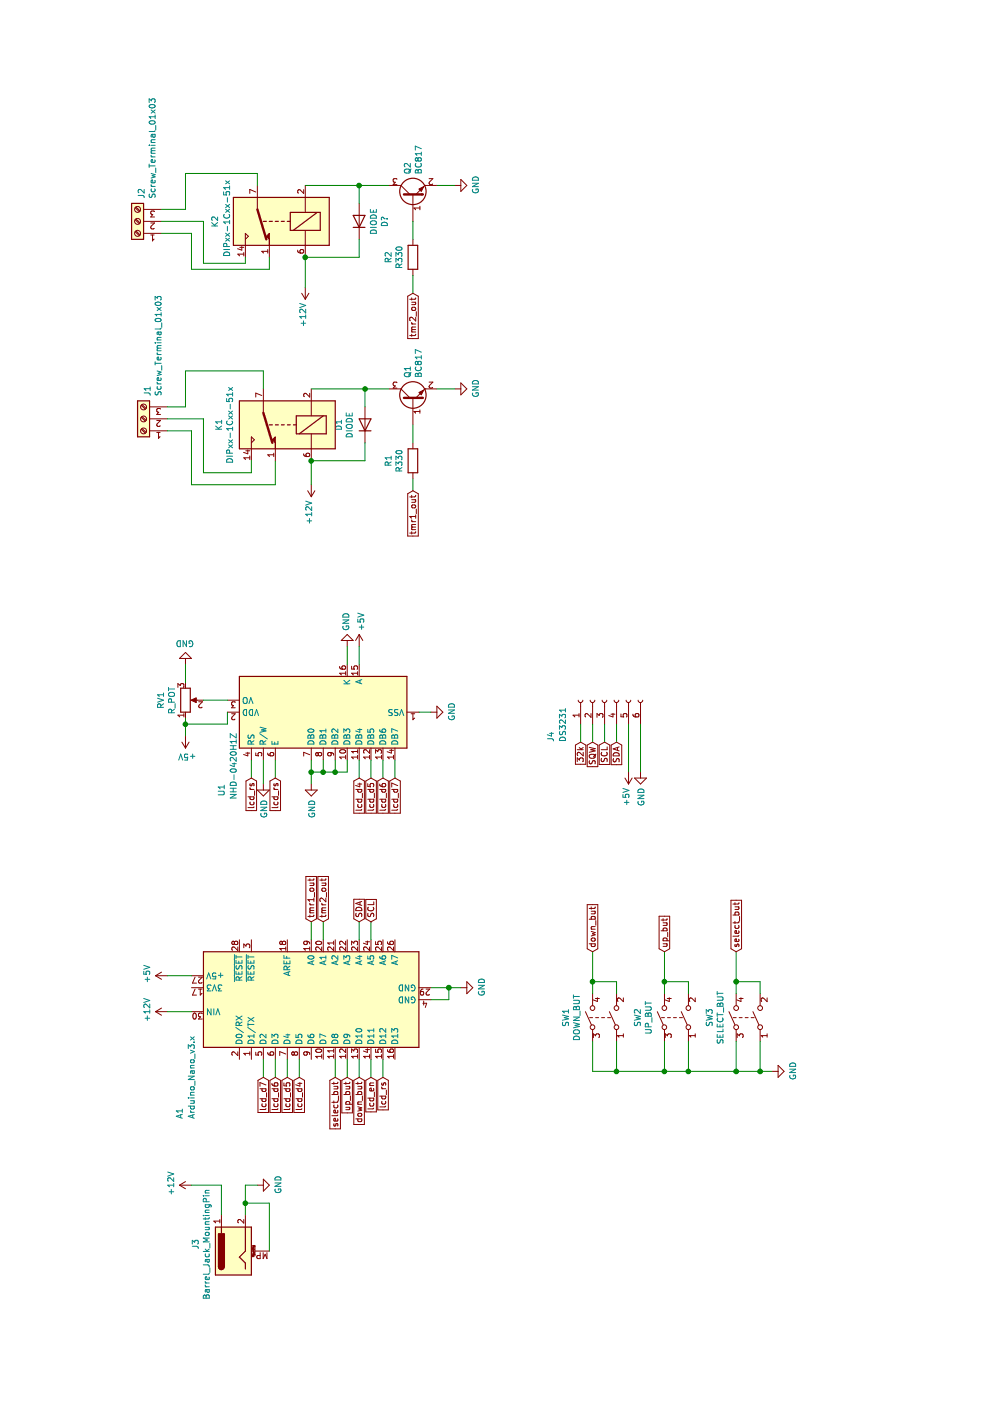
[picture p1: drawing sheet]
EESchema Schematic File Version 4
EELAYER 30 0
EELAYER END
$Descr A4 11693 8268
encoding utf-8
Sheet 1 1
Title ""
Date ""
Rev ""
Comp ""
Comment1 ""
Comment2 ""
Comment3 ""
Comment4 ""
$EndDescr
$Comp
L MCU_Module:Arduino_Nano_v3.x A1
U 1 1
P 3350 2600
F 0 "A1" H 2400 3700 50  0000 C CNN
F 1 "Arduino_Nano_v3.x" H 2700 3600 50  0000 C CNN
F 2 "Module:Arduino_Nano" H 3350 2600 50  0001 C CIN
F 3 "http://www.mouser.com/pdfdocs/Gravitech_Arduino_Nano3_0.pdf" H 3350 2600 50  0001 C CNN
	1    3350 2600
	1    0    0    -1  
$EndComp
$Comp
L Connector:Barrel_Jack_MountingPin J3
U 1 1
P 1250 1950
F 0 "J3" H 1307 2267 50  0000 C CNN
F 1 "Barrel_Jack_MountingPin" H 1307 2176 50  0000 C CNN
F 2 "" H 1300 1910 50  0001 C CNN
F 3 "~" H 1300 1910 50  0001 C CNN
	1    1250 1950
	1    0    0    -1  
$EndComp
$Comp
L Device:R_POT RV1
U 1 1
P 5850 1550
F 0 "RV1" V 5643 1550 50  0000 C CNN
F 1 "R_POT" V 5734 1550 50  0000 C CNN
F 2 "" H 5850 1550 50  0001 C CNN
F 3 "~" H 5850 1550 50  0001 C CNN
	1    5850 1550
	0    -1   1    0   
$EndComp
$Comp
L Switch:SW_DPST SW1
U 1 1
P 3200 5050
F 0 "SW1" H 3200 5375 50  0000 C CNN
F 1 "DOWN_BUT" H 3200 5284 50  0000 C CNN
F 2 "" H 3200 5050 50  0001 C CNN
F 3 "~" H 3200 5050 50  0001 C CNN
	1    3200 5050
	1    0    0    -1  
$EndComp
$Comp
L Switch:SW_DPST SW2
U 1 1
P 3200 5650
F 0 "SW2" H 3200 5975 50  0000 C CNN
F 1 "UP_BUT" H 3200 5884 50  0000 C CNN
F 2 "" H 3200 5650 50  0001 C CNN
F 3 "~" H 3200 5650 50  0001 C CNN
	1    3200 5650
	1    0    0    -1  
$EndComp
$Comp
L Switch:SW_DPST SW3
U 1 1
P 3200 6250
F 0 "SW3" H 3200 6575 50  0000 C CNN
F 1 "SELECT_BUT" H 3200 6484 50  0000 C CNN
F 2 "" H 3200 6250 50  0001 C CNN
F 3 "~" H 3200 6250 50  0001 C CNN
	1    3200 6250
	1    0    0    -1  
$EndComp
$Comp
L Relay:DIPxx-1Cxx-51x K1
U 1 1
P 8150 2400
F 0 "K1" V 8717 2400 50  0000 C CNN
F 1 "DIPxx-1Cxx-51x" V 8626 2400 50  0000 C CNN
F 2 "Relay_THT:Relay_StandexMeder_DIP_LowProfile" H 8600 2350 50  0001 L CNN
F 3 "https://standexelectronics.com/wp-content/uploads/datasheet_reed_relay_DIP.pdf" H 8150 2400 50  0001 C CNN
	1    8150 2400
	0    -1   -1   0   
$EndComp
$Comp
L Simulation_SPICE:DIODE D1
U 1 1
P 8150 3050
F 0 "D1" H 8150 2833 50  0000 C CNN
F 1 "DIODE" H 8150 2924 50  0000 C CNN
F 2 "" H 8150 3050 50  0001 C CNN
F 3 "~" H 8150 3050 50  0001 C CNN
F 4 "Y" H 8150 3050 50  0001 L CNN "Spice_Netlist_Enabled"
F 5 "V" H 8150 3050 50  0001 L CNN "Spice_Primitive"
	1    8150 3050
	-1   0    0    1   
$EndComp
$Comp
L Simulation_SPICE:DIODE D?
U 1 1
P 9850 3000
F 0 "D?" H 9850 3217 50  0000 C CNN
F 1 "DIODE" H 9850 3126 50  0000 C CNN
F 2 "" H 9850 3000 50  0001 C CNN
F 3 "~" H 9850 3000 50  0001 C CNN
F 4 "Y" H 9850 3000 50  0001 L CNN "Spice_Netlist_Enabled"
F 5 "V" H 9850 3000 50  0001 L CNN "Spice_Primitive"
	1    9850 3000
	-1   0    0    1   
$EndComp
$Comp
L power:GND #PWR?
U 1 1
P 1800 2150
F 0 "#PWR?" H 1800 1900 50  0001 C CNN
F 1 "GND" H 1805 1977 50  0000 C CNN
F 2 "" H 1800 2150 50  0001 C CNN
F 3 "" H 1800 2150 50  0001 C CNN
	1    1800 2150
	1    0    0    -1  
$EndComp
$Comp
L power:+12V #PWR?
U 1 1
P 1800 1600
F 0 "#PWR?" H 1800 1450 50  0001 C CNN
F 1 "+12V" H 1815 1773 50  0000 C CNN
F 2 "" H 1800 1600 50  0001 C CNN
F 3 "" H 1800 1600 50  0001 C CNN
	1    1800 1600
	1    0    0    -1  
$EndComp
Wire Wire Line
	1550 2050 1650 2050
Wire Wire Line
	1800 2050 1800 2150
Wire Wire Line
	1550 1850 1800 1850
Wire Wire Line
	1800 1850 1800 1600
$Comp
L power:+5V #PWR?
U 1 1
P 3550 1400
F 0 "#PWR?" H 3550 1250 50  0001 C CNN
F 1 "+5V" H 3565 1573 50  0000 C CNN
F 2 "" H 3550 1400 50  0001 C CNN
F 3 "" H 3550 1400 50  0001 C CNN
	1    3550 1400
	1    0    0    -1  
$EndComp
Wire Wire Line
	3550 1600 3550 1400
$Comp
L power:+5V #PWR?
U 1 1
P 5550 1550
F 0 "#PWR?" H 5550 1400 50  0001 C CNN
F 1 "+5V" H 5565 1723 50  0000 C CNN
F 2 "" H 5550 1550 50  0001 C CNN
F 3 "" H 5550 1550 50  0001 C CNN
	1    5550 1550
	0    -1   1    0   
$EndComp
Wire Wire Line
	5550 1550 5650 1550
Wire Wire Line
	5850 1700 5850 1900
Wire Wire Line
	5650 1900 5650 1550
Wire Wire Line
	5650 1900 5750 1900
Connection ~ 5650 1550
Wire Wire Line
	5650 1550 5700 1550
$Comp
L power:GND #PWR?
U 1 1
P 6150 1550
F 0 "#PWR?" H 6150 1300 50  0001 C CNN
F 1 "GND" H 6155 1377 50  0000 C CNN
F 2 "" H 6150 1550 50  0001 C CNN
F 3 "" H 6150 1550 50  0001 C CNN
	1    6150 1550
	0    -1   -1   0   
$EndComp
Wire Wire Line
	6000 1550 6150 1550
$Comp
L Display_Character:NHD-0420H1Z U1
U 1 1
P 5750 2700
F 0 "U1" H 5100 3550 50  0000 C CNN
F 1 "NHD-0420H1Z" H 5300 3450 50  0000 C CNN
F 2 "Display:NHD-0420H1Z" H 5750 1800 50  0001 C CNN
F 3 "http://www.newhavendisplay.com/specs/NHD-0420H1Z-FSW-GBW-33V3.pdf" H 5850 2600 50  0001 C CNN
	1    5750 2700
	1    0    0    -1  
$EndComp
$Comp
L power:GND #PWR?
U 1 1
P 5750 3600
F 0 "#PWR?" H 5750 3350 50  0001 C CNN
F 1 "GND" H 5755 3427 50  0000 C CNN
F 2 "" H 5750 3600 50  0001 C CNN
F 3 "" H 5750 3600 50  0001 C CNN
	1    5750 3600
	1    0    0    -1  
$EndComp
Wire Wire Line
	5750 3500 5750 3600
$Comp
L Transistor_BJT:BC817 Q1
U 1 1
P 8350 3450
F 0 "Q1" H 8541 3496 50  0000 L CNN
F 1 "BC817" H 8541 3405 50  0000 L CNN
F 2 "Package_TO_SOT_SMD:SOT-23" H 8550 3375 50  0001 L CIN
F 3 "http://www.fairchildsemi.com/ds/BC/BC817.pdf" H 8350 3450 50  0001 L CNN
	1    8350 3450
	1    0    0    -1  
$EndComp
$Comp
L Transistor_BJT:BC817 Q2
U 1 1
P 10050 3450
F 0 "Q2" H 10241 3496 50  0000 L CNN
F 1 "BC817" H 10241 3405 50  0000 L CNN
F 2 "Package_TO_SOT_SMD:SOT-23" H 10250 3375 50  0001 L CIN
F 3 "http://www.fairchildsemi.com/ds/BC/BC817.pdf" H 10050 3450 50  0001 L CNN
	1    10050 3450
	1    0    0    -1  
$EndComp
$Comp
L Relay:DIPxx-1Cxx-51x K2
U 1 1
P 9850 2350
F 0 "K2" V 10400 2300 50  0000 L CNN
F 1 "DIPxx-1Cxx-51x" V 10300 2000 50  0000 L CNN
F 2 "Relay_THT:Relay_StandexMeder_DIP_LowProfile" H 10300 2300 50  0001 L CNN
F 3 "https://standexelectronics.com/wp-content/uploads/datasheet_reed_relay_DIP.pdf" H 9850 2350 50  0001 C CNN
	1    9850 2350
	0    -1   -1   0   
$EndComp
$Comp
L power:GND #PWR?
U 1 1
P 10150 3800
F 0 "#PWR?" H 10150 3550 50  0001 C CNN
F 1 "GND" H 10155 3627 50  0000 C CNN
F 2 "" H 10150 3800 50  0001 C CNN
F 3 "" H 10150 3800 50  0001 C CNN
	1    10150 3800
	1    0    0    -1  
$EndComp
$Comp
L power:GND #PWR?
U 1 1
P 8450 3800
F 0 "#PWR?" H 8450 3550 50  0001 C CNN
F 1 "GND" H 8455 3627 50  0000 C CNN
F 2 "" H 8450 3800 50  0001 C CNN
F 3 "" H 8450 3800 50  0001 C CNN
	1    8450 3800
	1    0    0    -1  
$EndComp
Wire Wire Line
	8450 3650 8450 3800
Wire Wire Line
	10150 3650 10150 3800
Wire Wire Line
	8300 3050 8450 3050
Connection ~ 8450 3050
Wire Wire Line
	8450 3050 8450 3250
Wire Wire Line
	10000 3000 10150 3000
Connection ~ 10150 3000
Wire Wire Line
	10150 3000 10150 3250
Wire Wire Line
	9700 3000 9550 3000
Wire Wire Line
	9550 3000 9550 2550
Wire Wire Line
	10150 2550 10150 3000
Wire Wire Line
	8450 2600 8450 3050
Wire Wire Line
	8000 3050 7850 3050
Wire Wire Line
	7850 3050 7850 2600
Text GLabel 4000 2600 2    50   Input ~ 0
tmr1_out
Text GLabel 4000 2700 2    50   Input ~ 0
tmr2_out
Wire Wire Line
	3850 2600 4000 2600
Wire Wire Line
	3850 2700 4000 2700
Wire Wire Line
	1250 2250 1650 2250
Wire Wire Line
	1650 2250 1650 2050
Connection ~ 1650 2050
Wire Wire Line
	1650 2050 1800 2050
Text GLabel 2700 3000 0    50   Input ~ 0
down_but
Text GLabel 2700 2900 0    50   Input ~ 0
up_but
Text GLabel 2700 2800 0    50   Input ~ 0
select_but
Wire Wire Line
	2700 2800 2850 2800
Wire Wire Line
	2700 2900 2850 2900
Wire Wire Line
	2700 3000 2850 3000
Text GLabel 2700 3200 0    50   Input ~ 0
lcd_rs
Text GLabel 2700 3100 0    50   Input ~ 0
lcd_en
Text GLabel 2700 2500 0    50   Input ~ 0
lcd_d4
Text GLabel 2700 2400 0    50   Input ~ 0
lcd_d5
Text GLabel 2700 2300 0    50   Input ~ 0
lcd_d6
Text GLabel 2700 2200 0    50   Input ~ 0
lcd_d7
Wire Wire Line
	2700 2200 2850 2200
Wire Wire Line
	2700 2300 2850 2300
Wire Wire Line
	2700 2400 2850 2400
Wire Wire Line
	2700 2500 2850 2500
$Comp
L power:GND #PWR?
U 1 1
P 3450 3850
F 0 "#PWR?" H 3450 3600 50  0001 C CNN
F 1 "GND" H 3455 3677 50  0000 C CNN
F 2 "" H 3450 3850 50  0001 C CNN
F 3 "" H 3450 3850 50  0001 C CNN
	1    3450 3850
	1    0    0    -1  
$EndComp
Wire Wire Line
	3350 3600 3350 3750
Wire Wire Line
	3350 3750 3450 3750
Wire Wire Line
	3450 3750 3450 3850
Wire Wire Line
	3450 3600 3450 3750
Connection ~ 3450 3750
Text GLabel 5200 3300 0    50   Input ~ 0
lcd_d7
Text GLabel 5200 3200 0    50   Input ~ 0
lcd_d6
Text GLabel 5200 3100 0    50   Input ~ 0
lcd_d5
Text GLabel 5200 3000 0    50   Input ~ 0
lcd_d4
Wire Wire Line
	5200 3000 5350 3000
Wire Wire Line
	5200 3100 5350 3100
Wire Wire Line
	5200 3200 5350 3200
Wire Wire Line
	5200 3300 5350 3300
Text GLabel 5200 2100 0    50   Input ~ 0
lcd_rs
Text GLabel 5200 2300 0    50   Input ~ 0
lcd_rs
Wire Wire Line
	5200 2300 5350 2300
Wire Wire Line
	5200 2100 5350 2100
$Comp
L power:GND #PWR?
U 1 1
P 5150 2200
F 0 "#PWR?" H 5150 1950 50  0001 C CNN
F 1 "GND" V 5155 2072 50  0000 R CNN
F 2 "" H 5150 2200 50  0001 C CNN
F 3 "" H 5150 2200 50  0001 C CNN
	1    5150 2200
	0    1    1    0   
$EndComp
Wire Wire Line
	5150 2200 5350 2200
$Comp
L power:GND #PWR?
U 1 1
P 5150 2600
F 0 "#PWR?" H 5150 2350 50  0001 C CNN
F 1 "GND" V 5155 2472 50  0000 R CNN
F 2 "" H 5150 2600 50  0001 C CNN
F 3 "" H 5150 2600 50  0001 C CNN
	1    5150 2600
	0    1    1    0   
$EndComp
Wire Wire Line
	5150 2600 5250 2600
Wire Wire Line
	5250 2600 5250 2700
Wire Wire Line
	5250 2900 5350 2900
Connection ~ 5250 2600
Wire Wire Line
	5250 2600 5350 2600
Wire Wire Line
	5350 2800 5250 2800
Connection ~ 5250 2800
Wire Wire Line
	5250 2800 5250 2900
Wire Wire Line
	5350 2700 5250 2700
Connection ~ 5250 2700
Wire Wire Line
	5250 2700 5250 2800
$Comp
L power:GND #PWR?
U 1 1
P 6300 2900
F 0 "#PWR?" H 6300 2650 50  0001 C CNN
F 1 "GND" V 6305 2772 50  0000 R CNN
F 2 "" H 6300 2900 50  0001 C CNN
F 3 "" H 6300 2900 50  0001 C CNN
	1    6300 2900
	0    -1   -1   0   
$EndComp
$Comp
L power:+5V #PWR?
U 1 1
P 6300 3000
F 0 "#PWR?" H 6300 2850 50  0001 C CNN
F 1 "+5V" V 6315 3128 50  0000 L CNN
F 2 "" H 6300 3000 50  0001 C CNN
F 3 "" H 6300 3000 50  0001 C CNN
	1    6300 3000
	0    1    1    0   
$EndComp
Wire Wire Line
	6150 2900 6300 2900
Wire Wire Line
	6150 3000 6300 3000
$Comp
L Device:R R1
U 1 1
P 7850 3450
F 0 "R1" V 7643 3450 50  0000 C CNN
F 1 "R330" V 7734 3450 50  0000 C CNN
F 2 "" V 7780 3450 50  0001 C CNN
F 3 "~" H 7850 3450 50  0001 C CNN
	1    7850 3450
	0    1    1    0   
$EndComp
Wire Wire Line
	8000 3450 8150 3450
Text GLabel 7600 3450 0    50   Input ~ 0
tmr1_out
Text GLabel 9250 3450 0    50   Input ~ 0
tmr2_out
Wire Wire Line
	9250 3450 9400 3450
$Comp
L power:+12V #PWR?
U 1 1
P 9300 2550
F 0 "#PWR?" H 9300 2400 50  0001 C CNN
F 1 "+12V" V 9315 2678 50  0000 L CNN
F 2 "" H 9300 2550 50  0001 C CNN
F 3 "" H 9300 2550 50  0001 C CNN
	1    9300 2550
	0    -1   -1   0   
$EndComp
$Comp
L power:+12V #PWR?
U 1 1
P 7650 2600
F 0 "#PWR?" H 7650 2450 50  0001 C CNN
F 1 "+12V" V 7665 2728 50  0000 L CNN
F 2 "" H 7650 2600 50  0001 C CNN
F 3 "" H 7650 2600 50  0001 C CNN
	1    7650 2600
	0    -1   -1   0   
$EndComp
Wire Wire Line
	7650 2600 7850 2600
Connection ~ 7850 2600
Wire Wire Line
	9300 2550 9550 2550
Connection ~ 9550 2550
Wire Wire Line
	2700 3100 2850 3100
Wire Wire Line
	2700 3200 2850 3200
$Comp
L power:+12V #PWR?
U 1 1
P 3250 1400
F 0 "#PWR?" H 3250 1250 50  0001 C CNN
F 1 "+12V" H 3265 1573 50  0000 C CNN
F 2 "" H 3250 1400 50  0001 C CNN
F 3 "" H 3250 1400 50  0001 C CNN
	1    3250 1400
	1    0    0    -1  
$EndComp
Wire Wire Line
	3250 1400 3250 1600
Wire Wire Line
	9700 3450 9850 3450
$Comp
L Device:R R2
U 1 1
P 9550 3450
F 0 "R2" V 9343 3450 50  0000 C CNN
F 1 "R330" V 9434 3450 50  0000 C CNN
F 2 "" V 9480 3450 50  0001 C CNN
F 3 "~" H 9550 3450 50  0001 C CNN
	1    9550 3450
	0    1    1    0   
$EndComp
Wire Wire Line
	7600 3450 7700 3450
$Comp
L power:GND #PWR?
U 1 1
P 2750 6450
F 0 "#PWR?" H 2750 6200 50  0001 C CNN
F 1 "GND" H 2755 6277 50  0000 C CNN
F 2 "" H 2750 6450 50  0001 C CNN
F 3 "" H 2750 6450 50  0001 C CNN
	1    2750 6450
	1    0    0    -1  
$EndComp
Wire Wire Line
	2750 6450 2750 6350
Wire Wire Line
	2750 4950 3000 4950
Wire Wire Line
	3000 5150 2750 5150
Connection ~ 2750 5150
Wire Wire Line
	2750 5150 2750 4950
Wire Wire Line
	3000 5550 2750 5550
Connection ~ 2750 5550
Wire Wire Line
	2750 5550 2750 5150
Wire Wire Line
	3000 5750 2750 5750
Connection ~ 2750 5750
Wire Wire Line
	2750 5750 2750 5550
Wire Wire Line
	3000 6150 2750 6150
Connection ~ 2750 6150
Wire Wire Line
	2750 6150 2750 5750
Wire Wire Line
	3000 6350 2750 6350
Connection ~ 2750 6350
Wire Wire Line
	2750 6350 2750 6150
Text GLabel 3750 4950 2    50   Input ~ 0
down_but
Text GLabel 3750 5550 2    50   Input ~ 0
up_but
Text GLabel 3750 6150 2    50   Input ~ 0
select_but
Wire Wire Line
	3400 4950 3500 4950
Wire Wire Line
	3400 5150 3500 5150
Wire Wire Line
	3500 5150 3500 4950
Connection ~ 3500 4950
Wire Wire Line
	3500 4950 3750 4950
Wire Wire Line
	3400 5550 3500 5550
Wire Wire Line
	3400 5750 3500 5750
Wire Wire Line
	3500 5750 3500 5550
Connection ~ 3500 5550
Wire Wire Line
	3500 5550 3750 5550
Wire Wire Line
	3400 6150 3500 6150
Wire Wire Line
	3400 6350 3500 6350
Wire Wire Line
	3500 6350 3500 6150
Connection ~ 3500 6150
Wire Wire Line
	3500 6150 3750 6150
$Comp
L Connector:Screw_Terminal_01x03 J1
U 1 1
P 8200 1200
F 0 "J1" V 8164 1012 50  0000 R CNN
F 1 "Screw_Terminal_01x03" V 8073 1012 50  0000 R CNN
F 2 "" H 8200 1200 50  0001 C CNN
F 3 "~" H 8200 1200 50  0001 C CNN
	1    8200 1200
	0    -1   -1   0   
$EndComp
$Comp
L Connector:Screw_Terminal_01x03 J2
U 1 1
P 9850 1150
F 0 "J2" V 9814 962 50  0000 R CNN
F 1 "Screw_Terminal_01x03" V 9723 962 50  0000 R CNN
F 2 "" H 9850 1150 50  0001 C CNN
F 3 "~" H 9850 1150 50  0001 C CNN
	1    9850 1150
	0    -1   -1   0   
$EndComp
Wire Wire Line
	8450 2200 8600 2200
Wire Wire Line
	8600 2200 8600 1550
Wire Wire Line
	8600 1550 8300 1550
Wire Wire Line
	8300 1550 8300 1400
Wire Wire Line
	7850 2100 7750 2100
Wire Wire Line
	7750 2100 7750 1700
Wire Wire Line
	7750 1700 8200 1700
Wire Wire Line
	8200 1700 8200 1400
Wire Wire Line
	7850 2300 7650 2300
Wire Wire Line
	7650 2300 7650 1600
Wire Wire Line
	7650 1600 8100 1600
Wire Wire Line
	8100 1600 8100 1400
Wire Wire Line
	9950 1350 9950 1550
Wire Wire Line
	9950 1550 10250 1550
Wire Wire Line
	10250 1550 10250 2150
Wire Wire Line
	10250 2150 10150 2150
Wire Wire Line
	9550 2050 9500 2050
Wire Wire Line
	9500 2050 9500 1700
Wire Wire Line
	9500 1700 9850 1700
Wire Wire Line
	9850 1700 9850 1350
Wire Wire Line
	9550 2250 9450 2250
Wire Wire Line
	9450 2250 9450 1600
Wire Wire Line
	9450 1600 9750 1600
Wire Wire Line
	9750 1600 9750 1350
$Comp
L Connector:Conn_01x06_Female J4
U 1 1
P 5850 5050
F 0 "J4" H 5500 5500 50  0000 L CNN
F 1 "DS3231" H 5500 5400 50  0000 L CNN
F 2 "" H 5850 5050 50  0001 C CNN
F 3 "~" H 5850 5050 50  0001 C CNN
	1    5850 5050
	1    0    0    -1  
$EndComp
Text GLabel 5500 4850 0    50   Input ~ 0
32k
Text GLabel 5500 4950 0    50   Input ~ 0
SQW
Text GLabel 5500 5050 0    50   Input ~ 0
SCL
Text GLabel 5500 5150 0    50   Input ~ 0
SDA
$Comp
L power:+5V #PWR?
U 1 1
P 5250 5250
F 0 "#PWR?" H 5250 5100 50  0001 C CNN
F 1 "+5V" V 5265 5378 50  0000 L CNN
F 2 "" H 5250 5250 50  0001 C CNN
F 3 "" H 5250 5250 50  0001 C CNN
	1    5250 5250
	0    -1   -1   0   
$EndComp
$Comp
L power:GND #PWR?
U 1 1
P 5250 5350
F 0 "#PWR?" H 5250 5100 50  0001 C CNN
F 1 "GND" V 5255 5222 50  0000 R CNN
F 2 "" H 5250 5350 50  0001 C CNN
F 3 "" H 5250 5350 50  0001 C CNN
	1    5250 5350
	0    1    1    0   
$EndComp
Wire Wire Line
	5500 4850 5650 4850
Wire Wire Line
	5500 4950 5650 4950
Wire Wire Line
	5500 5050 5650 5050
Wire Wire Line
	5500 5150 5650 5150
Wire Wire Line
	5250 5250 5650 5250
Wire Wire Line
	5250 5350 5650 5350
Text GLabel 4000 3000 2    50   Input ~ 0
SDA
Text GLabel 4000 3100 2    50   Input ~ 0
SCL
Wire Wire Line
	3850 3000 4000 3000
Wire Wire Line
	3850 3100 4000 3100
$EndSCHEMATC
